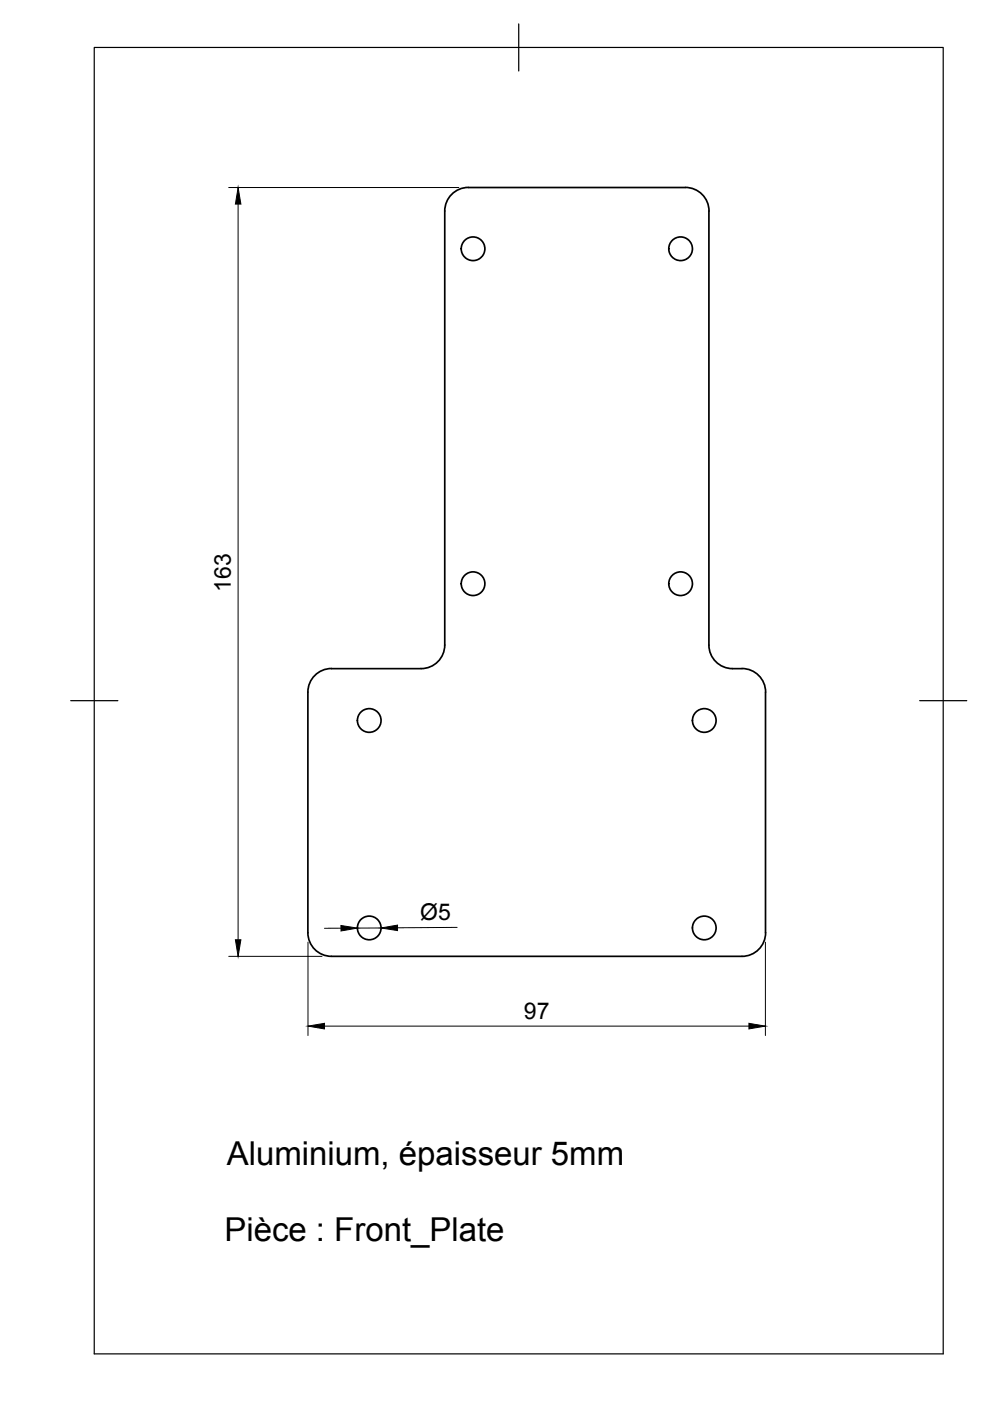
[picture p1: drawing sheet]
<svg xmlns="http://www.w3.org/2000/svg" width="210mm" height="297mm" viewBox="0 0 210 297" stroke-linecap="round" stroke-linejoin="round" font-family="sans-serif">
<!-- layer: Visible -->
<g fill="none" stroke="#000" stroke-width=".36">
<path d="M145.3 39.8l-46-.1a5 5 0 0 0-5 5v92.1a5 5 0 0 1-5 5M145.3 39.7a5 5 0 0 1 5 5.1v92a5 5 0 0 0 5 5 6.6 6.6 0 0 1 5.2 1.1 5 5 0 0 1 1.8 3.8M65.3 146.8v51a5 5 0 0 0 5 5h87a5 5 0 0 0 5-5v-51M89.3 141.8l-19-.1a5 5 0 0 0-5 5"/>
<circle cx="100.3" cy="52.7" r="2.51"/>
<circle cx="144.3" cy="52.7" r="2.51"/>
<circle cx="100.3" cy="123.8" r="2.51"/>
<circle cx="144.3" cy="123.8" r="2.51"/>
<circle cx="78.3" cy="152.8" r="2.51"/>
<circle cx="149.3" cy="152.8" r="2.51"/>
<circle cx="78.3" cy="196.7" r="2.51"/>
<circle cx="149.3" cy="196.7" r="2.51"/>
</g>
<!-- layer: Border -->
<path d="M20 10.1h180v276.9h-180zM110 5.1v10M15 148.6h10M195 148.6h10" fill="none" stroke="#000" stroke-width=".25"/>
<!-- layer: Dimensions -->
<path d="M48.5 39.8h48.8M50.5 43.3v155.9M65.3 199.8v19.7M72.3 196.8h-3.5M80.8 196.8h-5M96.9 196.6l-12.6 .1M162.3 199.8v19.7M48.5 202.8h19.8M68.8 217.6h90" fill="none" stroke="#000" stroke-width=".21"/>
<path d="M50.5 39.8l.6 3.5h-1.2zM49.9 199.2h1.2l-.6 3.6zM72.3 196.2l3.5 .6-3.5 .6zM80.8 196.8l3.5-.7v1.2zM65.3 217.6l3.5-.6v1.2zM158.8 217l3.5 .6-3.5 .6z" fill="#000" stroke="#000" stroke-width=".21"/>
<g font-size="7">
<text x="48.1" y="247">Aluminium, épaisseur 5mm</text>
<text x="47.6" y="263">Pièce : Front_Plate</text>
</g>
<g font-size="4.9">
<text x="48.9" y="125.5" transform="rotate(-90 48.9 125.5)">163</text>
<text x="89.1" y="195">Ø5</text>
<text x="111.1" y="216">97</text>
</g>
</svg>
